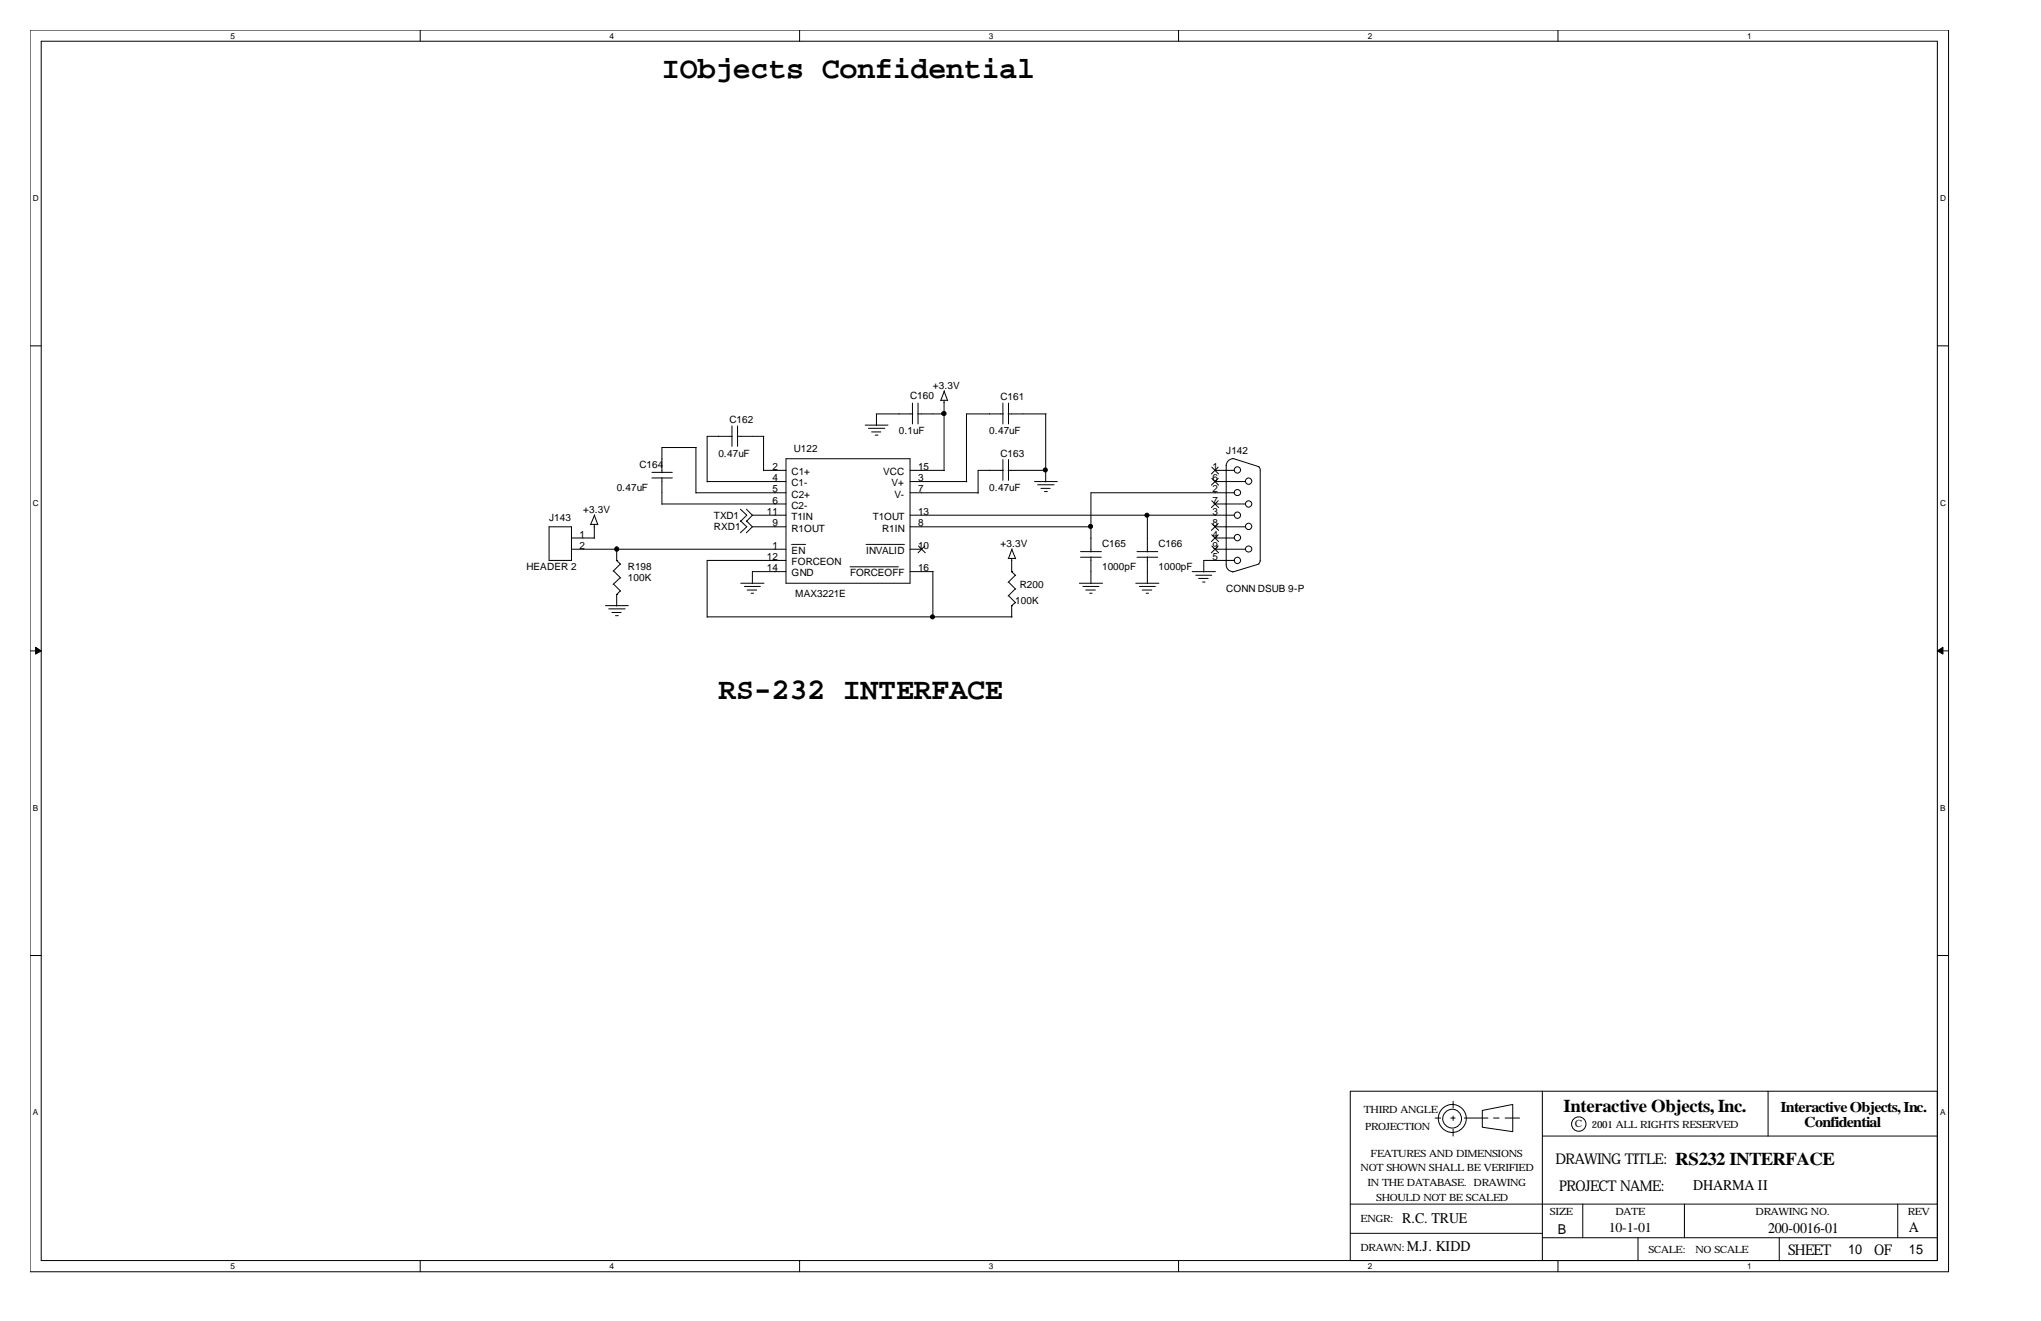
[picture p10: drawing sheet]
<svg xmlns="http://www.w3.org/2000/svg" width="432mm" height="279mm" viewBox="0 0 432 279" stroke-linecap="round" stroke-linejoin="round" font-family="sans-serif">
<g fill="none" stroke="#000" stroke-width=".21">
<path d="M6.3 6.4h405.9v262.6h-405.9zM8.7 8.7h401.2v257.9h-401.2zM88.9 6.4v2.3M169.2 6.4v2.3M249.3 6.4v2.3M329.6 6.4v2.3M6.3 73.2h2.4M409.9 73.2h2.3M137.9 99.9h4.3M147.2 94.7v9.6M147.3 94.7h-7.3v5.3M154.9 90.1v4.3"/>
<path d="M154.9 92.3h-5.3v9.6M156 92.3h5.6M156 90.1v4.3M161.5 99.5h4.8M161.5 92.3v7.3M166.3 97h26.2v26.4h-26.2zM183 89.9h4.9M183.7 90.6h3.5M184.4 91.4h2M185.2 92h.6M192.5 99.5h7.3M193 85.3v4.4"/>
<path d="M193.1 87.5h-7.7v2.5M194.1 87.5h5.7M194.2 85.3v4.4M199 84.7h1.4M199.7 84.7v14.9M199.7 82.7l.8 2.1M199.8 82.6l-.7 2.1M212.2 85.3v4.4M212.2 97.2v4.4M212.3 99.5h-5.4v4.8M212.3 87.5h-7.8v14.4M213.3 99.5h8"/>
<path d="M213.3 87.5h8M213.4 85.3v4.4M213.4 97.2v4.4M221.2 87.5v14.4M256.4 98.8l1.4 1.4M257 99.5h4.2M257.7 98.8l-1.4 1.4M259.4 98.4v21.1a1.4 1.4 0 0 0 1.5 1.4M260.8 96.9l5.6 1.8M260.9 97a1.48 1.48 0 0 0-1.5 1.5M266.3 98.7l.3 .8v19.1M116.2 111.4h4.7v7.1h-4.7z"/>
<path d="M120.9 116.2h45.4M120.9 113.8h4.9M124.9 110.9h1.5M125.7 110.9v3M125.7 109l.8 2M125.8 108.9l-.8 2M130.5 118.5h.1M130.5 118.5l.8 .9M130.5 116.2v2.4M131.2 119.3l-1.5 1.5M137.9 101.1h4.3M140 106.6h26.3"/>
<path d="M140 101v5.7M147.2 104.2h19.1M149.6 101.9h16.7M156.6 107.7l1.4 1.3-1.4 1.3M156.6 110.2l1.4 1.2-1.4 1.3M157.9 107.7l1.3 1.3M157.9 110.2l1.3 1.2M159.2 109l-1.3 1.3M159.2 111.4l-1.3 1.3M159.2 111.4h7.1M159.2 109h7.1M166.3 118.5h-16.7v12.1"/>
<path d="M167.5 115.1h2.9M179.8 119.9h10.3M183.2 115.1h8.1M192.5 101.9h12.1M192.5 116.2h2.5M192.5 111.4h38.4M192.5 109h68.7M192.5 104.2h14.5M194.3 115.5l1.4 1.4M195.7 115.5l-1.5 1.4M213.3 118.1h1.5M214 118.1v2.9"/>
<path d="M214 116.2l.9 2M214.1 116.1l-.7 2M218.9 101.9h4.8M219.5 102.5h3.5M220.2 103.3h2M221 104h.6M228.6 117.9h4.4M228.6 116.7h4.4M230.8 117.8v5.6M240.5 117.9h4.4M240.5 116.7h4.4M242.7 109v7.8"/>
<path d="M242.7 117.8v5.6M256.4 115.5l1.4 1.4M256.4 113.1l1.4 1.5M256.4 110.7l1.4 1.5M256.4 105.9l1.4 1.5M256.4 101.2l1.4 1.4M257 101.9h6.5M257 116.2h6.5M257 113.8h4.2M257 111.4h6.5M257 106.6h6.5M257.7 115.5l-1.4 1.4"/>
<path d="M257.7 113.1l-1.4 1.5M257.7 110.7l-1.4 1.5M257.7 105.9l-1.4 1.5M257.7 101.2l-1.4 1.4M261.2 118.5h-6.5v2.5M261.2 104.2h-30.4v12.6M266.4 119.3l-5.6 1.7M266.6 118.5l-.3 .7M6.3 137.7h2.4M128.1 128.1h4.8M128.8 128.8h3.4M129.5 129.5h1.9"/>
<path d="M129.8 120.7l1.5 1.6M129.8 123.5l1.5 1.6M130.2 130.2h.6M130.5 125.7h.1M130.5 125.7v2.5M131.2 122.2l-1.5 1.4M131.2 125l-.8 .8M149.6 130.5h64.5M156.7 123.4h4.9M157.5 124h3.4M158.1 124.8h2M158.9 125.5h.5"/>
<path d="M166.3 120.9h-7.1v2.5M192.5 120.9h4.9M197.4 120.9v9.7M213.4 123.1l1.5 1.5M213.4 126l1.5 1.5M214 120.9h.1M214 128.1h.1M214 128.1v2.5M214 120.9l.9 .9M214.8 121.7l-1.5 1.5M214.8 124.5l-1.5 1.6M214.8 127.4l-.8 .8"/>
<path d="M228.3 123.4h5M229.1 124h3.4M229.7 124.8h2M230.5 125.5h.6M240.3 123.4h4.9M241 124h3.4M241.6 124.8h2.1M242.5 125.5h.5M252.2 120.9h4.9M253 121.7h3.4M253.6 122.3h2M254.4 123.1h.5"/>
<path d="M409.9 137.7h2.3M6.3 202.1h2.4M409.9 202.1h2.3M285.7 230.8h40.6v35.8h-40.6zM303.6 236.5h1.2M306.9 236.5h.9M307.4 232.9v1.5M307.4 236.1v.9M307.4 238.8v1.5M309.8 236.5h5M313.6 234.9l6.4-1.3v5.8l-6.4-1zM316 236.5h1.2"/>
<path d="M318.4 236.5h3.1M326.3 230.8h83.6M374.1 230.8v9.5M285.7 254.7h124.2M326.3 240.3h83.6M334.9 254.7v7.1M356.4 254.7v7.1M401.5 254.7v7.1M88.9 266.6v2.4M169.2 266.6v2.4M249.3 266.6v2.4M285.7 260.9h40.6"/>
<path d="M326.3 261.8h83.6M329.6 266.6v2.4M346.5 261.8v4.8M376.4 261.8v4.8"/>
<circle cx="261.8" cy="99.4" r=".67"/>
<circle cx="261.8" cy="118.5" r=".67"/>
<circle cx="261.8" cy="113.7" r=".67"/>
<circle cx="261.8" cy="109" r=".67"/>
<circle cx="261.8" cy="104.2" r=".66"/>
<circle cx="264.2" cy="101.8" r=".67"/>
<circle cx="264.2" cy="111.3" r=".67"/>
<circle cx="264.2" cy="106.6" r=".67"/>
<circle cx="264.2" cy="116.1" r=".66"/>
<circle cx="307.2" cy="236.6" r="1.97"/>
<circle cx="307.3" cy="236.6" r="2.96"/>
<circle cx="334" cy="237.7" r="1.53"/>
</g>
<g fill="#000" stroke="#000" stroke-width=".21">
<path d="M7.5 136.9l1.2 .8-1.2 .6z" fill-rule="evenodd"/>
<path d="M409.9 137.7l1.2-.8v1.4z" fill-rule="evenodd"/>
<circle cx="199.7" cy="87.5" r=".45"/>
<circle cx="221.1" cy="99.4" r=".43"/>
<circle cx="130.4" cy="116.1" r=".45"/>
<circle cx="230.7" cy="111.3" r=".43"/>
<circle cx="242.6" cy="109" r=".43"/>
<circle cx="197.3" cy="130.5" r=".43"/>
</g>
<g font-size="6.4">
<text x="140" y="16.4">IObjects Confidential</text>
<text x="152" y="147.7">RS-232 INTERFACE</text>
</g>
<g font-size="3.8">
<text x="330.8" y="235.3">Interactive Objects, Inc.</text>
<text x="354.4" y="246.5">RS232 INTERFACE</text>
</g>
<g font-size="3.1">
<text x="376.7" y="235.3">Interactive Objects, Inc.</text>
<text x="381.7" y="238.4">Confidential</text>
<text x="329.1" y="246.3">DRAWING TITLE:</text>
<text x="329.9" y="251.8">PROJECT NAME:</text>
<text x="358.2" y="251.7">DHARMA II</text>
<text x="296.7" y="258.7">R.C. TRUE</text>
<text x="374.1" y="260.8">200-0016-01</text>
<text x="403.9" y="260.5">A</text>
<text x="297.6" y="264.6">M.J. KIDD</text>
<text x="378.3" y="265.4">SHEET</text>
<text x="396.5" y="265.4">OF</text>
</g>
<g font-size="2.9">
<text x="329.6" y="260.9">B</text>
<text x="340.4" y="260.6">10-1-01</text>
<text x="391" y="265.3">10</text>
<text x="403.9" y="265.3">15</text>
</g>
<g font-size="2.1">
<text x="197.4" y="82.3">+3.3V</text>
<text x="154.3" y="89.5">C162</text>
<text x="192.5" y="84.4">C160</text>
<text x="211.7" y="84.7">C161</text>
<text x="168" y="95.7">U122</text>
<text x="190.2" y="91.9">0.1uF</text>
<text x="209.3" y="91.9">0.47uF</text>
<text x="259.4" y="95.9">J142</text>
<text x="135.3" y="99">C164</text>
<text x="152" y="96.6">0.47uF</text>
<text x="163.4" y="99.4">2</text>
<text x="163.4" y="101.8">4</text>
<text x="167.5" y="100.5">C1+</text>
<text x="186.9" y="100.5">VCC</text>
<text x="194.2" y="101.8">3</text>
<text x="194.2" y="99.4">15</text>
<text x="211.7" y="96.6">C163</text>
<text x="256.5" y="101.8">6</text>
<text x="256.5" y="99.4">1</text>
<text x="130.5" y="103.8">0.47uF</text>
<text x="163.4" y="104.1">5</text>
<text x="163.4" y="106.5">6</text>
<text x="167.5" y="102.9">C1-</text>
<text x="167.5" y="105.2">C2+</text>
<text x="167.5" y="107.6">C2-</text>
<text x="188.6" y="102.9">V+</text>
<text x="189.2" y="105.2">V-</text>
<text x="194.2" y="104.1">7</text>
<text x="209.3" y="103.8">0.47uF</text>
<text x="256.5" y="106.5">7</text>
<text x="256.5" y="104.1">2</text>
<text x="116.2" y="110.2">J143</text>
<text x="122.6" y="113.7">1</text>
<text x="123.4" y="108.5">+3.3V</text>
<text x="151" y="109.7">TXD1</text>
<text x="151" y="112.2">RXD1</text>
<text x="162.2" y="108.9">11</text>
<text x="163.4" y="111.3">9</text>
<text x="167.5" y="112.4">R1OUT</text>
<text x="167.5" y="110">T1IN</text>
<text x="184.7" y="110">T1OUT</text>
<text x="186.6" y="112.4">R1IN</text>
<text x="194.2" y="111.3">8</text>
<text x="194.2" y="108.9">13</text>
<text x="256.5" y="113.7">4</text>
<text x="256.5" y="111.3">8</text>
<text x="256.5" y="108.9">3</text>
<text x="122.6" y="116.1">2</text>
<text x="162.2" y="118.4">12</text>
<text x="163.4" y="116.1">1</text>
<text x="167.5" y="119.5">FORCEON</text>
<text x="167.5" y="117.2">EN</text>
<text x="183.2" y="117.2">INVALID</text>
<text x="194.2" y="116.1">10</text>
<text x="211.7" y="115.7">+3.3V</text>
<text x="233.2" y="115.7">C165</text>
<text x="245.1" y="115.7">C166</text>
<text x="256.5" y="118.4">5</text>
<text x="256.5" y="116.1">9</text>
<text x="111.4" y="120.5">HEADER 2</text>
<text x="132.8" y="120.5">R198</text>
<text x="132.8" y="122.9">100K</text>
<text x="162.2" y="120.8">14</text>
<text x="167.5" y="121.9">GND</text>
<text x="179.8" y="121.9">FORCEOFF</text>
<text x="194.2" y="120.8">16</text>
<text x="215.7" y="124.3">R200</text>
<text x="233.2" y="120.5">1000pF</text>
<text x="245.1" y="120.5">1000pF</text>
<text x="259.4" y="125.3">CONN DSUB 9-P</text>
<text x="168.2" y="126.2">MAX3221E</text>
<text x="214.8" y="127.7">100K</text>
<text x="288.5" y="235.4">THIRD ANGLE</text>
<text x="288.8" y="238.9">PROJECTION</text>
<text x="333.2" y="238.4">C</text>
<text x="336.8" y="238.7">2001 ALL RIGHTS RESERVED</text>
<text x="290" y="244.7">FEATURES AND DIMENSIONS</text>
<text x="287.9" y="247.7">NOT SHOWN SHALL BE VERIFIED</text>
<text x="289.3" y="250.9">IN THE DATABASE. DRAWING</text>
<text x="291.2" y="254">SHOULD NOT BE SCALED</text>
<text x="327.9" y="257">SIZE</text>
<text x="341.8" y="257">DATE</text>
<text x="371.4" y="257">DRAWING NO.</text>
<text x="403.6" y="257">REV</text>
<text x="287.9" y="258.5">ENGR:</text>
<text x="287.9" y="264.5">DRAWN:</text>
<text x="348.7" y="264.9">SCALE:</text>
<text x="358.7" y="264.9">NO SCALE</text>
</g>
<g font-size="1.7">
<text x="48.8" y="8.2">5</text>
<text x="128.9" y="8.2">4</text>
<text x="209.2" y="8.2">3</text>
<text x="289.4" y="8.2">2</text>
<text x="369.7" y="8.2">1</text>
<text x="6.9" y="42.5">D</text>
<text x="410.5" y="42.5">D</text>
<text x="6.9" y="106.9">C</text>
<text x="410.5" y="106.9">C</text>
<text x="6.9" y="171.4">B</text>
<text x="410.5" y="171.4">B</text>
<text x="6.9" y="235.9">A</text>
<text x="410.5" y="235.9">A</text>
<text x="48.8" y="268.5">5</text>
<text x="128.9" y="268.5">4</text>
<text x="209.2" y="268.5">3</text>
<text x="289.4" y="268.5">2</text>
<text x="369.7" y="268.5">1</text>
</g>
</svg>
